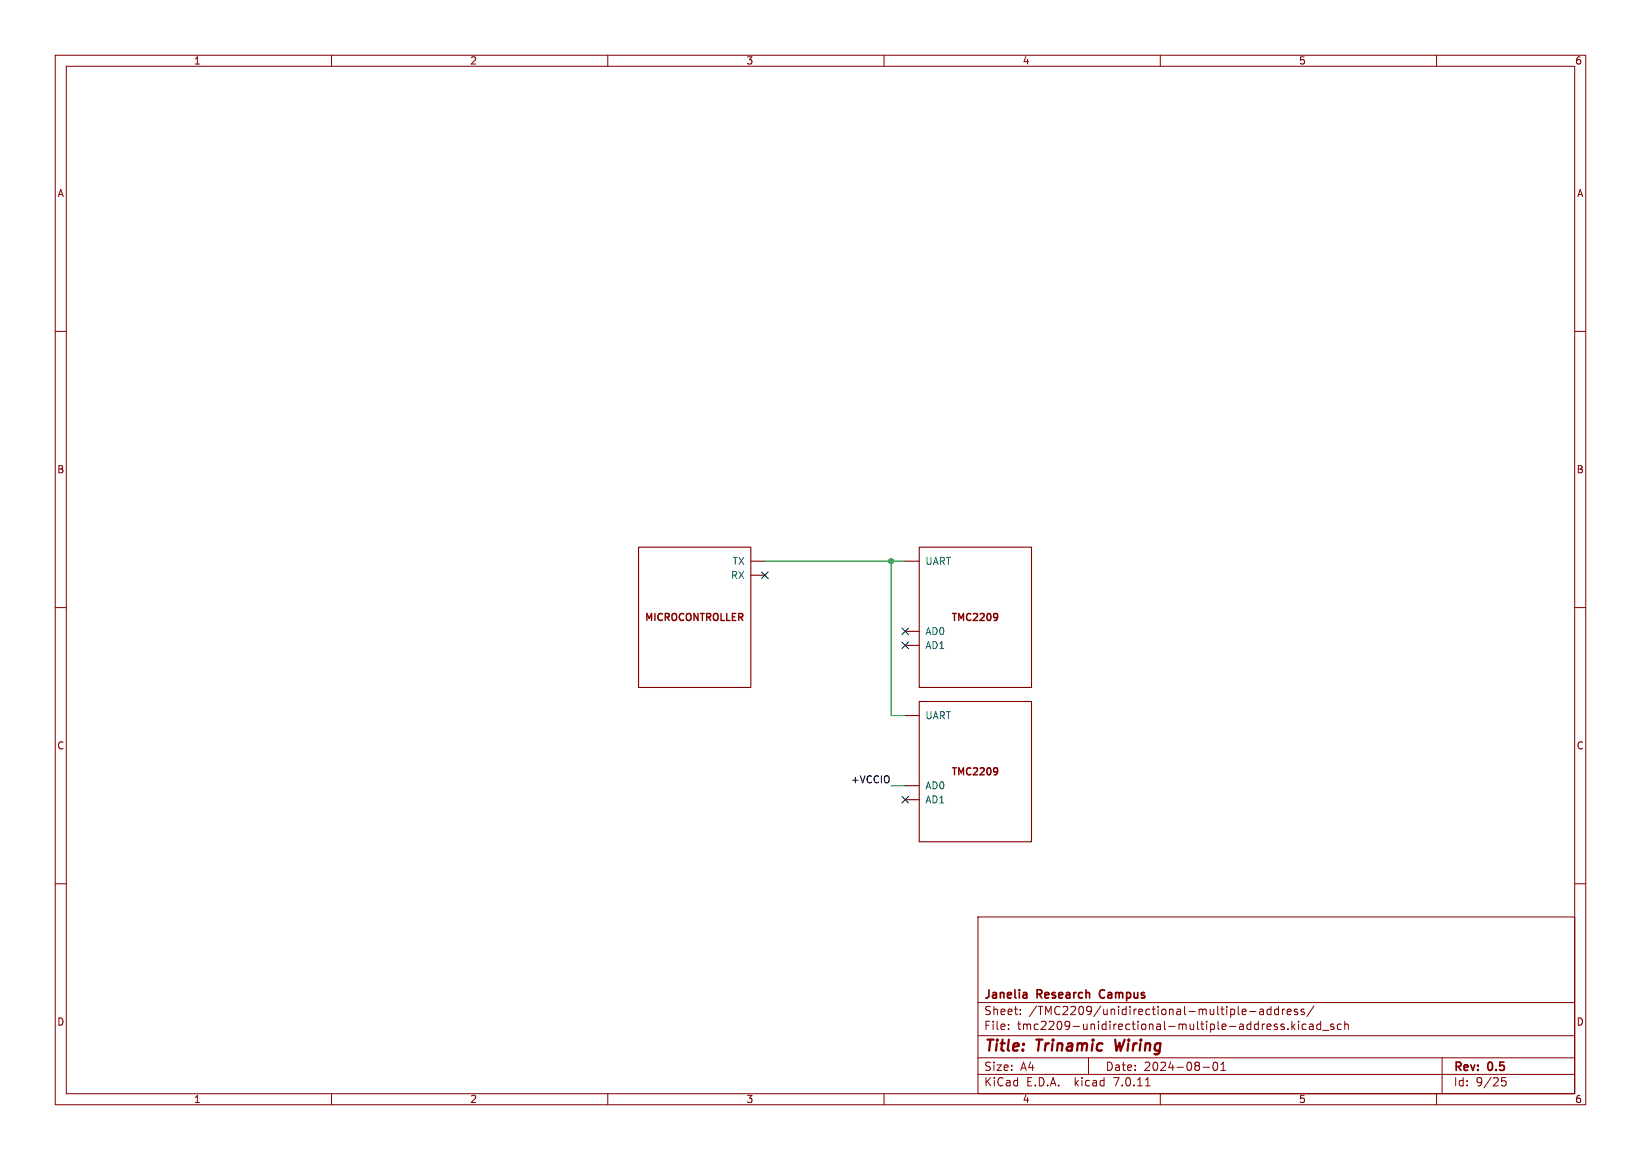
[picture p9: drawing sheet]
(kicad_sch (version 20230121) (generator eeschema)

 (paper "A4")

 (title_block
  (title "Trinamic Wiring")
  (date "2024-08-01")
  (rev "0.5")
  (company "Janelia Research Campus"))

 (lib_symbols
  (symbol "Janelia:DOC_MCU" (pin_numbers hide) (pin_names (offset 1.016)) (in_bom yes) (on_board yes)
   (property "Reference" "MICROCONTROLLER4" (at 0 19.05 0) (effects (font (size 1.27 1.27)) hide))
   (property "Value" "DOC_MCU" (at 0 13.97 0) (effects (font (size 1.524 1.524)) hide))
   (property "Footprint" "" (at -2.54 -26.67 0) (effects (font (size 1.524 1.524)) hide))
   (property "Datasheet" "" (at 0 0 0) (effects (font (size 1.524 1.524)) hide))
   (property "Sim.Enable" "0" (at 0 16.51 0) (effects (font (size 1.27 1.27)) hide))
   (symbol "DOC_MCU_0_1"
    (rectangle (start -10.16 12.7) (end 10.16 -12.7) (stroke (width 0) (type default)) (fill (type none))))
   (symbol "DOC_MCU_1_1"
    (text "MICROCONTROLLER" (at 0 0 0) (effects (font (size 1.27 1.27) bold)))
    (pin input line (at 12.7 7.62 180) (length 2.54) (name "RX" (effects (font (size 1.27 1.27)))) (number "0" (effects (font (size 1.27 1.27)))))
    (pin output line (at 12.7 10.16 180) (length 2.54) (name "TX" (effects (font (size 1.27 1.27)))) (number "1" (effects (font (size 1.27 1.27)))))
    (pin input line (at 12.7 -5.08 180) (length 2.54) hide (name "RX2" (effects (font (size 1.27 1.27)))) (number "2" (effects (font (size 1.27 1.27)))))
    (pin output line (at 12.7 -2.54 180) (length 2.54) hide (name "TX2" (effects (font (size 1.27 1.27)))) (number "3" (effects (font (size 1.27 1.27)))))
    (pin output line (at 12.7 -7.62 180) (length 2.54) hide (name "TX3" (effects (font (size 1.27 1.27)))) (number "4" (effects (font (size 1.27 1.27)))))
    (pin input line (at 12.7 -10.16 180) (length 2.54) hide (name "RX3" (effects (font (size 1.27 1.27)))) (number "5" (effects (font (size 1.27 1.27)))))
    (pin output line (at 12.7 5.08 180) (length 2.54) hide (name "STEP" (effects (font (size 1.27 1.27)))) (number "6" (effects (font (size 1.27 1.27)))))
    (pin input line (at 12.7 2.54 180) (length 2.54) hide (name "DIR" (effects (font (size 1.27 1.27)))) (number "7" (effects (font (size 1.27 1.27)))))
    (pin input line (at 0 -15.24 90) (length 2.54) hide (name "SPI" (effects (font (size 1.27 1.27)))) (number "8" (effects (font (size 1.27 1.27)))))))
  (symbol "Janelia:TMC2209_DOC" (pin_numbers hide) (pin_names (offset 1.016)) (in_bom yes) (on_board yes)
   (property "Reference" "TMC5" (at 0 19.05 0) (effects (font (size 1.27 1.27)) hide))
   (property "Value" "TMC2209_DOC" (at 0 13.97 0) (effects (font (size 1.524 1.524)) hide))
   (property "Footprint" "" (at -2.54 -26.67 0) (effects (font (size 1.524 1.524)) hide))
   (property "Datasheet" "" (at 0 0 0) (effects (font (size 1.524 1.524)) hide))
   (property "Sim.Enable" "0" (at 0 16.51 0) (effects (font (size 1.27 1.27)) hide))
   (symbol "TMC2209_DOC_0_1"
    (rectangle (start -10.16 12.7) (end 10.16 -12.7) (stroke (width 0) (type default)) (fill (type none))))
   (symbol "TMC2209_DOC_1_1"
    (text "TMC2209" (at 0 0 0) (effects (font (size 1.27 1.27) bold)))
    (pin bidirectional line (at -12.7 10.16 0) (length 2.54) (name "UART" (effects (font (size 1.27 1.27)))) (number "0" (effects (font (size 1.27 1.27)))))
    (pin input line (at -12.7 5.08 0) (length 2.54) hide (name "STEP" (effects (font (size 1.27 1.27)))) (number "1" (effects (font (size 1.27 1.27)))))
    (pin input line (at -12.7 -5.08 0) (length 2.54) (name "AD1" (effects (font (size 1.27 1.27)))) (number "10" (effects (font (size 1.27 1.27)))))
    (pin input line (at -12.7 2.54 0) (length 2.54) hide (name "DIR" (effects (font (size 1.27 1.27)))) (number "2" (effects (font (size 1.27 1.27)))))
    (pin passive line (at 2.54 -15.24 90) (length 2.54) hide (name "BRA" (effects (font (size 1.27 1.27)))) (number "3" (effects (font (size 1.27 1.27)))))
    (pin passive line (at 7.62 -15.24 90) (length 2.54) hide (name "BRB" (effects (font (size 1.27 1.27)))) (number "4" (effects (font (size 1.27 1.27)))))
    (pin passive line (at 12.7 5.08 180) (length 2.54) hide (name "OA1" (effects (font (size 1.27 1.27)))) (number "5" (effects (font (size 1.27 1.27)))))
    (pin passive line (at 12.7 2.54 180) (length 2.54) hide (name "OA2" (effects (font (size 1.27 1.27)))) (number "6" (effects (font (size 1.27 1.27)))))
    (pin passive line (at 12.7 -2.54 180) (length 2.54) hide (name "OB1" (effects (font (size 1.27 1.27)))) (number "7" (effects (font (size 1.27 1.27)))))
    (pin passive line (at 12.7 -5.08 180) (length 2.54) hide (name "OB2" (effects (font (size 1.27 1.27)))) (number "8" (effects (font (size 1.27 1.27)))))
    (pin input line (at -12.7 -2.54 0) (length 2.54) (name "AD0" (effects (font (size 1.27 1.27)))) (number "9" (effects (font (size 1.27 1.27)))))))
  (symbol "TMC2209_DOC_1" (pin_numbers hide) (pin_names (offset 1.016)) (in_bom yes) (on_board yes)
   (property "Reference" "TMC4" (at 0 19.05 0) (effects (font (size 1.27 1.27)) hide))
   (property "Value" "TMC2209_DOC" (at 0 13.97 0) (effects (font (size 1.524 1.524)) hide))
   (property "Footprint" "" (at -2.54 -26.67 0) (effects (font (size 1.524 1.524)) hide))
   (property "Datasheet" "" (at 0 0 0) (effects (font (size 1.524 1.524)) hide))
   (property "Sim.Enable" "0" (at 0 16.51 0) (effects (font (size 1.27 1.27)) hide))
   (symbol "TMC2209_DOC_1_0_1"
    (rectangle (start -10.16 12.7) (end 10.16 -12.7) (stroke (width 0) (type default)) (fill (type none))))
   (symbol "TMC2209_DOC_1_1_1"
    (text "TMC2209" (at 0 0 0) (effects (font (size 1.27 1.27) bold)))
    (pin bidirectional line (at -12.7 10.16 0) (length 2.54) (name "UART" (effects (font (size 1.27 1.27)))) (number "0" (effects (font (size 1.27 1.27)))))
    (pin input line (at -12.7 5.08 0) (length 2.54) hide (name "STEP" (effects (font (size 1.27 1.27)))) (number "1" (effects (font (size 1.27 1.27)))))
    (pin input line (at -12.7 -5.08 0) (length 2.54) (name "AD1" (effects (font (size 1.27 1.27)))) (number "10" (effects (font (size 1.27 1.27)))))
    (pin input line (at -12.7 2.54 0) (length 2.54) hide (name "DIR" (effects (font (size 1.27 1.27)))) (number "2" (effects (font (size 1.27 1.27)))))
    (pin passive line (at 2.54 -15.24 90) (length 2.54) hide (name "BRA" (effects (font (size 1.27 1.27)))) (number "3" (effects (font (size 1.27 1.27)))))
    (pin passive line (at 7.62 -15.24 90) (length 2.54) hide (name "BRB" (effects (font (size 1.27 1.27)))) (number "4" (effects (font (size 1.27 1.27)))))
    (pin passive line (at 12.7 5.08 180) (length 2.54) hide (name "OA1" (effects (font (size 1.27 1.27)))) (number "5" (effects (font (size 1.27 1.27)))))
    (pin passive line (at 12.7 2.54 180) (length 2.54) hide (name "OA2" (effects (font (size 1.27 1.27)))) (number "6" (effects (font (size 1.27 1.27)))))
    (pin passive line (at 12.7 -2.54 180) (length 2.54) hide (name "OB1" (effects (font (size 1.27 1.27)))) (number "7" (effects (font (size 1.27 1.27)))))
    (pin passive line (at 12.7 -5.08 180) (length 2.54) hide (name "OB2" (effects (font (size 1.27 1.27)))) (number "8" (effects (font (size 1.27 1.27)))))
    (pin input line (at -12.7 -2.54 0) (length 2.54) (name "AD0" (effects (font (size 1.27 1.27)))) (number "9" (effects (font (size 1.27 1.27))))))))

 (junction (at 161.29 101.6) (diameter 0) (color 0 0 0 0))

 (no_connect (at 163.83 116.84))
 (no_connect (at 163.83 114.3))
 (no_connect (at 138.43 104.14))
 (no_connect (at 163.83 144.78))

 (wire (pts (xy 161.29 101.6) (xy 161.29 129.54)) (stroke (width 0) (type default)))
 (wire (pts (xy 138.43 101.6) (xy 161.29 101.6)) (stroke (width 0) (type default)))
 (wire (pts (xy 161.29 142.24) (xy 163.83 142.24)) (stroke (width 0) (type default)))
 (wire (pts (xy 161.29 129.54) (xy 163.83 129.54)) (stroke (width 0) (type default)))
 (wire (pts (xy 161.29 101.6) (xy 163.83 101.6)) (stroke (width 0) (type default)))

 (label "+VCCIO" (at 161.29 142.24 180) (fields_autoplaced) (effects (font (size 1.27 1.27)) (justify right bottom)))

 (symbol (lib_id "Janelia:TMC2209_DOC") (at 176.53 139.7 0) (unit 1) (in_bom yes) (on_board yes) (dnp no) (fields_autoplaced)
  (property "Reference" "TMC5" (at 176.53 120.65 0) (effects (font (size 1.27 1.27)) hide))
  (property "Value" "TMC2209_DOC" (at 176.53 125.73 0) (effects (font (size 1.524 1.524)) hide))
  (property "Footprint" "" (at 173.99 166.37 0) (effects (font (size 1.524 1.524)) hide))
  (property "Datasheet" "" (at 176.53 139.7 0) (effects (font (size 1.524 1.524)) hide))
  (property "Sim.Enable" "0" (at 176.53 123.19 0) (effects (font (size 1.27 1.27)) hide)) (pin "0") (pin "1") (pin "10") (pin "2") (pin "3") (pin "4") (pin "5") (pin "6") (pin "7") (pin "8") (pin "9"))

 (symbol (lib_name "TMC2209_DOC_1") (lib_id "Janelia:TMC2209_DOC") (at 176.53 111.76 0) (unit 1) (in_bom yes) (on_board yes) (dnp no) (fields_autoplaced)
  (property "Reference" "TMC4" (at 176.53 92.71 0) (effects (font (size 1.27 1.27)) hide))
  (property "Value" "TMC2209_DOC" (at 176.53 97.79 0) (effects (font (size 1.524 1.524)) hide))
  (property "Footprint" "" (at 173.99 138.43 0) (effects (font (size 1.524 1.524)) hide))
  (property "Datasheet" "" (at 176.53 111.76 0) (effects (font (size 1.524 1.524)) hide))
  (property "Sim.Enable" "0" (at 176.53 95.25 0) (effects (font (size 1.27 1.27)) hide)) (pin "0") (pin "1") (pin "10") (pin "2") (pin "3") (pin "4") (pin "5") (pin "6") (pin "7") (pin "8") (pin "9"))

 (symbol (lib_id "Janelia:DOC_MCU") (at 125.73 111.76 0) (unit 1) (in_bom yes) (on_board yes) (dnp no) (fields_autoplaced)
  (property "Reference" "MICROCONTROLLER3" (at 125.73 92.71 0) (effects (font (size 1.27 1.27)) hide))
  (property "Value" "DOC_MCU" (at 125.73 97.79 0) (effects (font (size 1.524 1.524)) hide))
  (property "Footprint" "" (at 123.19 138.43 0) (effects (font (size 1.524 1.524)) hide))
  (property "Datasheet" "" (at 125.73 111.76 0) (effects (font (size 1.524 1.524)) hide))
  (property "Sim.Enable" "0" (at 125.73 95.25 0) (effects (font (size 1.27 1.27)) hide)) (pin "0") (pin "1") (pin "2") (pin "3") (pin "4") (pin "5") (pin "6") (pin "7") (pin "8")))
